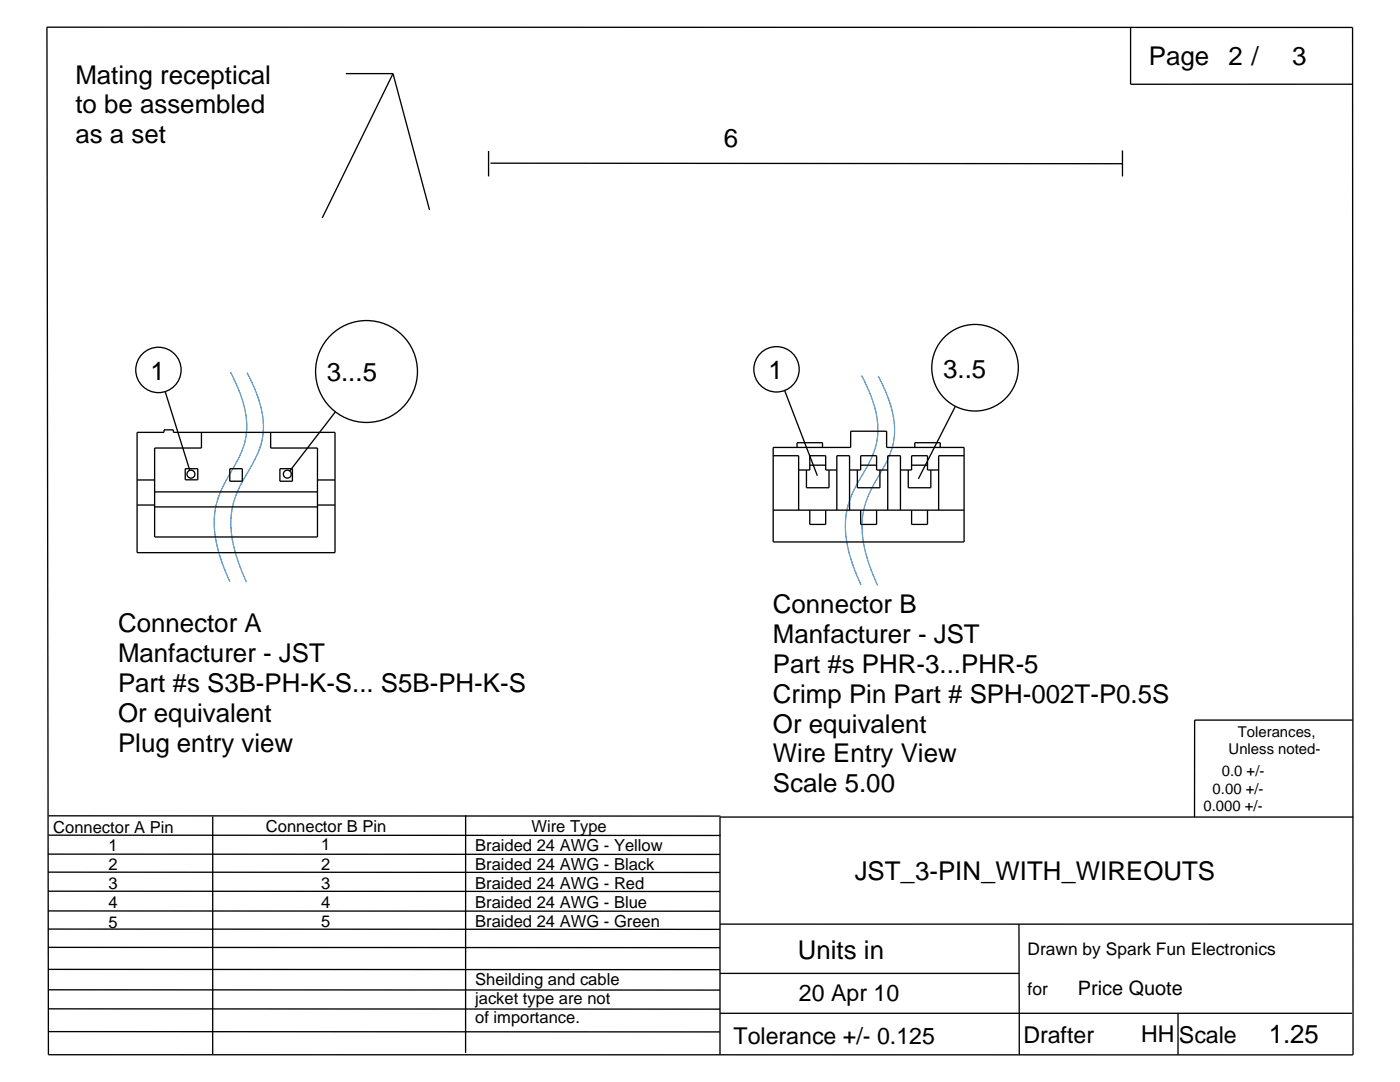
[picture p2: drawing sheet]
<svg xmlns="http://www.w3.org/2000/svg" width="279mm" height="216mm" viewBox="0 0 279 216" stroke-linecap="round" stroke-linejoin="round" font-family="sans-serif">
<g fill="none" stroke="#000" stroke-width=".26">
<path d="M9.4 5.4l.3 205.1h260.3l-.1-205-260.5-.1M69 14.7h9.4M78.4 14.7l-14.1 28.8M78.4 14.7l7.3 27.2M225.6 5.6v11.2h44.3M97.5 30.1v5.1M97.9 32.6l126.1 .1M224 30v5.2M33 78.1l4.9 15.8M156.6 77.9l6.5 17M27.4 86.3h5.3v-.5h1.9v.5h32.3v24h-39.5zM27.4 95.8h3.5"/>
<path d="M30.9 98.1h32.5M37 93.5h2.5v2.2h-2.5zM40.2 86.3v3.1h-9.3v17.7h32.5v-17.7h-9.4v-3.1M45.9 93.5h2.5v2.5h-2.5zM55.9 93.5h2.5v2.5h-2.5zM63.4 95.8h3.5M66.9 82.2l-9.1 11.8M154.3 89.3h15.5v-3.3h7.1v3.3h15.5v18.8h-38.1zM154.3 90.9h5.1v10.9M159.1 89.3v-1h5v1M159.4 93.8h2.2v-2.9h3.2v2.9h2.2M160.9 93.8v3.5h4.5v-3.5"/>
<path d="M161.6 92.8h3.2M169.5 93.8h2.3v-2.9h3.1v2.9h2.3M171.1 93.8v3.5h4.5v-3.5M171.8 92.8h3.1M179.7 93.8h2.2v-2.9h3.2v2.9h2.2M181.3 93.8v3.5h4.5v-3.5M181.9 92.8h3.2M182.6 89.3v-1h5v1M190.7 81.1l-7.4 14.4M192.4 90.9h-5.1v10.9M27.4 100.8h3.5M30.9 101.1h32.5"/>
<path d="M63.4 100.8h3.5M154.3 101.8h38.1M161.6 101.8v2.8h3.2v-2.8M167 101.8v-10.9h2.5v10.9M171.8 101.8v2.8h3.1v-2.8M177.2 101.8v-10.9h2.5v10.9M181.9 101.8v2.8h3.2v-2.8M270 143.7h-31.6v19.3M9.6 174l134.1 .1M9.6 170.4l134.1 .1M9.6 177.8l134.1 .1M9.7 162.8h134.1"/>
<path d="M9.7 166.6l134.1 .1M42.5 162.9l-.1 47.4M92.9 162.7v47.4M270.1 163h-126.4v47.5M9.6 197.5l134.1 .1M9.6 185.4h134.1M9.6 193.4l134.1 .1M9.6 189l134.1 .1M9.6 181.8h134.1M143.7 194.2h59.7M143.7 184.4h126.3M203.4 184.4v26.1"/>
<path d="M9.6 205.8l134.1 .1M9.6 201.3l134.1 .1M143.7 202.2h126.1M235.1 202.2v8.3"/>
<circle cx="31.6" cy="73.8" r="4.5"/>
<circle cx="73.1" cy="74.1" r="10.2"/>
<circle cx="155" cy="73.7" r="4.5"/>
<circle cx="194.6" cy="73.4" r="8.6"/>
<circle cx="38.1" cy="94.6" r=".79"/>
<circle cx="57.3" cy="94.6" r=".79"/>
</g>
<path d="M46 74.3a21.7 21.7 0 0 1 3.1 12.4 22.4 22.4 0 0 1-3.6 8.5 17.4 17.4 0 0 0-1.7 15.6l2.1 5.3M49.3 74.4a21.7 21.7 0 0 1 3.2 12.4 22.4 22.4 0 0 1-3.7 8.5 17.4 17.4 0 0 0-1.6 15.6l2 5.3M171.9 74.9a21.7 21.7 0 0 1 3.2 12.4 22.3 22.3 0 0 1-3.7 8.6 17.4 17.4 0 0 0-1.6 15.6l2 5.2M175.3 75a21.7 21.7 0 0 1 3.1 12.4 22.4 22.4 0 0 1-3.6 8.6 17.4 17.4 0 0 0-1.7 15.6l2.1 5.2" fill="none" stroke="#34a0ef" stroke-width=".26"/>
<g font-size="5.2">
<text x="15" y="16.7">Mating receptical</text>
<text x="229.3" y="13.1">Page</text>
<text x="245.1" y="13.1">2 /</text>
<text x="257.8" y="13.1">3</text>
<text x="15" y="22.6">to be assembled</text>
<text x="15" y="28.6">as a set</text>
<text x="144.5" y="29.3">6</text>
<text x="30" y="75.8">1</text>
<text x="65.2" y="76.1">3...5</text>
<text x="153.4" y="75.7">1</text>
<text x="188.2" y="75.4">3..5</text>
<text x="154.3" y="122.4">Connector B</text>
<text x="23.6" y="126.2">Connector A</text>
<text x="154.3" y="128.3">Manfacturer - JST</text>
<text x="23.6" y="132.1">Manfacturer - JST</text>
<text x="154.3" y="134.3">Part #s PHR-3...PHR-5</text>
<text x="23.6" y="138.1">Part #s S3B-PH-K-S... S5B-PH-K-S</text>
<text x="154.3" y="140.2">Crimp Pin Part # SPH-002T-P0.5S</text>
<text x="23.6" y="144">Or equivalent</text>
<text x="23.6" y="150">Plug entry view</text>
<text x="154.3" y="146.2">Or equivalent</text>
<text x="154.3" y="152.1">Wire Entry View</text>
<text x="154.3" y="158.1">Scale 5.00</text>
<text x="170.6" y="175.7">JST_3-PIN_WITH_WIREOUTS</text>
<text x="159.2" y="191.4">Units in</text>
<text x="253.2" y="208">1.25</text>
</g>
<g font-size="4.6">
<text x="159.4" y="199.7">20 Apr 10</text>
<text x="146.4" y="208.2">Tolerance +/- 0.125</text>
<text x="204.2" y="208.2">Drafter</text>
<text x="227.7" y="208">HH</text>
<text x="235.3" y="208.1">Scale</text>
</g>
<text font-size="4" x="215.1" y="198.6">Price Quote</text>
<g font-size="3.5">
<text x="205.1" y="190.5">Drawn by Spark Fun Electronics</text>
<text x="205.1" y="198.5">for</text>
</g>
<g font-size="3.3">
<text x="10.6" y="166.2">Connector A Pin</text>
<text x="53.1" y="166.1">Connector B Pin</text>
<text x="106.1" y="166">Wire Type</text>
<text x="21.6" y="169.8">1</text>
<text x="21.6" y="173.7">2</text>
<text x="64.1" y="169.7">1</text>
<text x="64.1" y="173.5">2</text>
<text x="94.8" y="169.8">Braided 24 AWG - Yellow</text>
<text x="94.8" y="173.6">Braided 24 AWG - Black</text>
<text x="21.6" y="177.5">3</text>
<text x="64.1" y="177.3">3</text>
<text x="94.8" y="177.4">Braided 24 AWG - Red</text>
<text x="21.6" y="181.3">4</text>
<text x="21.6" y="185.1">5</text>
<text x="64.1" y="181.1">4</text>
<text x="64.1" y="184.9">5</text>
<text x="94.8" y="181.2">Braided 24 AWG - Blue</text>
<text x="94.8" y="185">Braided 24 AWG - Green</text>
<text x="94.8" y="196.5">Sheilding and cable</text>
<text x="94.8" y="200.3">jacket type are not</text>
<text x="94.8" y="204.1">of importance.</text>
</g>
<g font-size="3">
<text x="247" y="147.1">Tolerances,</text>
<text x="243.8" y="154.9">0.0 +/-</text>
<text x="245.2" y="150.5">Unless noted-</text>
<text x="240.2" y="161.8">0.000 +/-</text>
<text x="242" y="158.3">0.00 +/-</text>
</g>
</svg>
